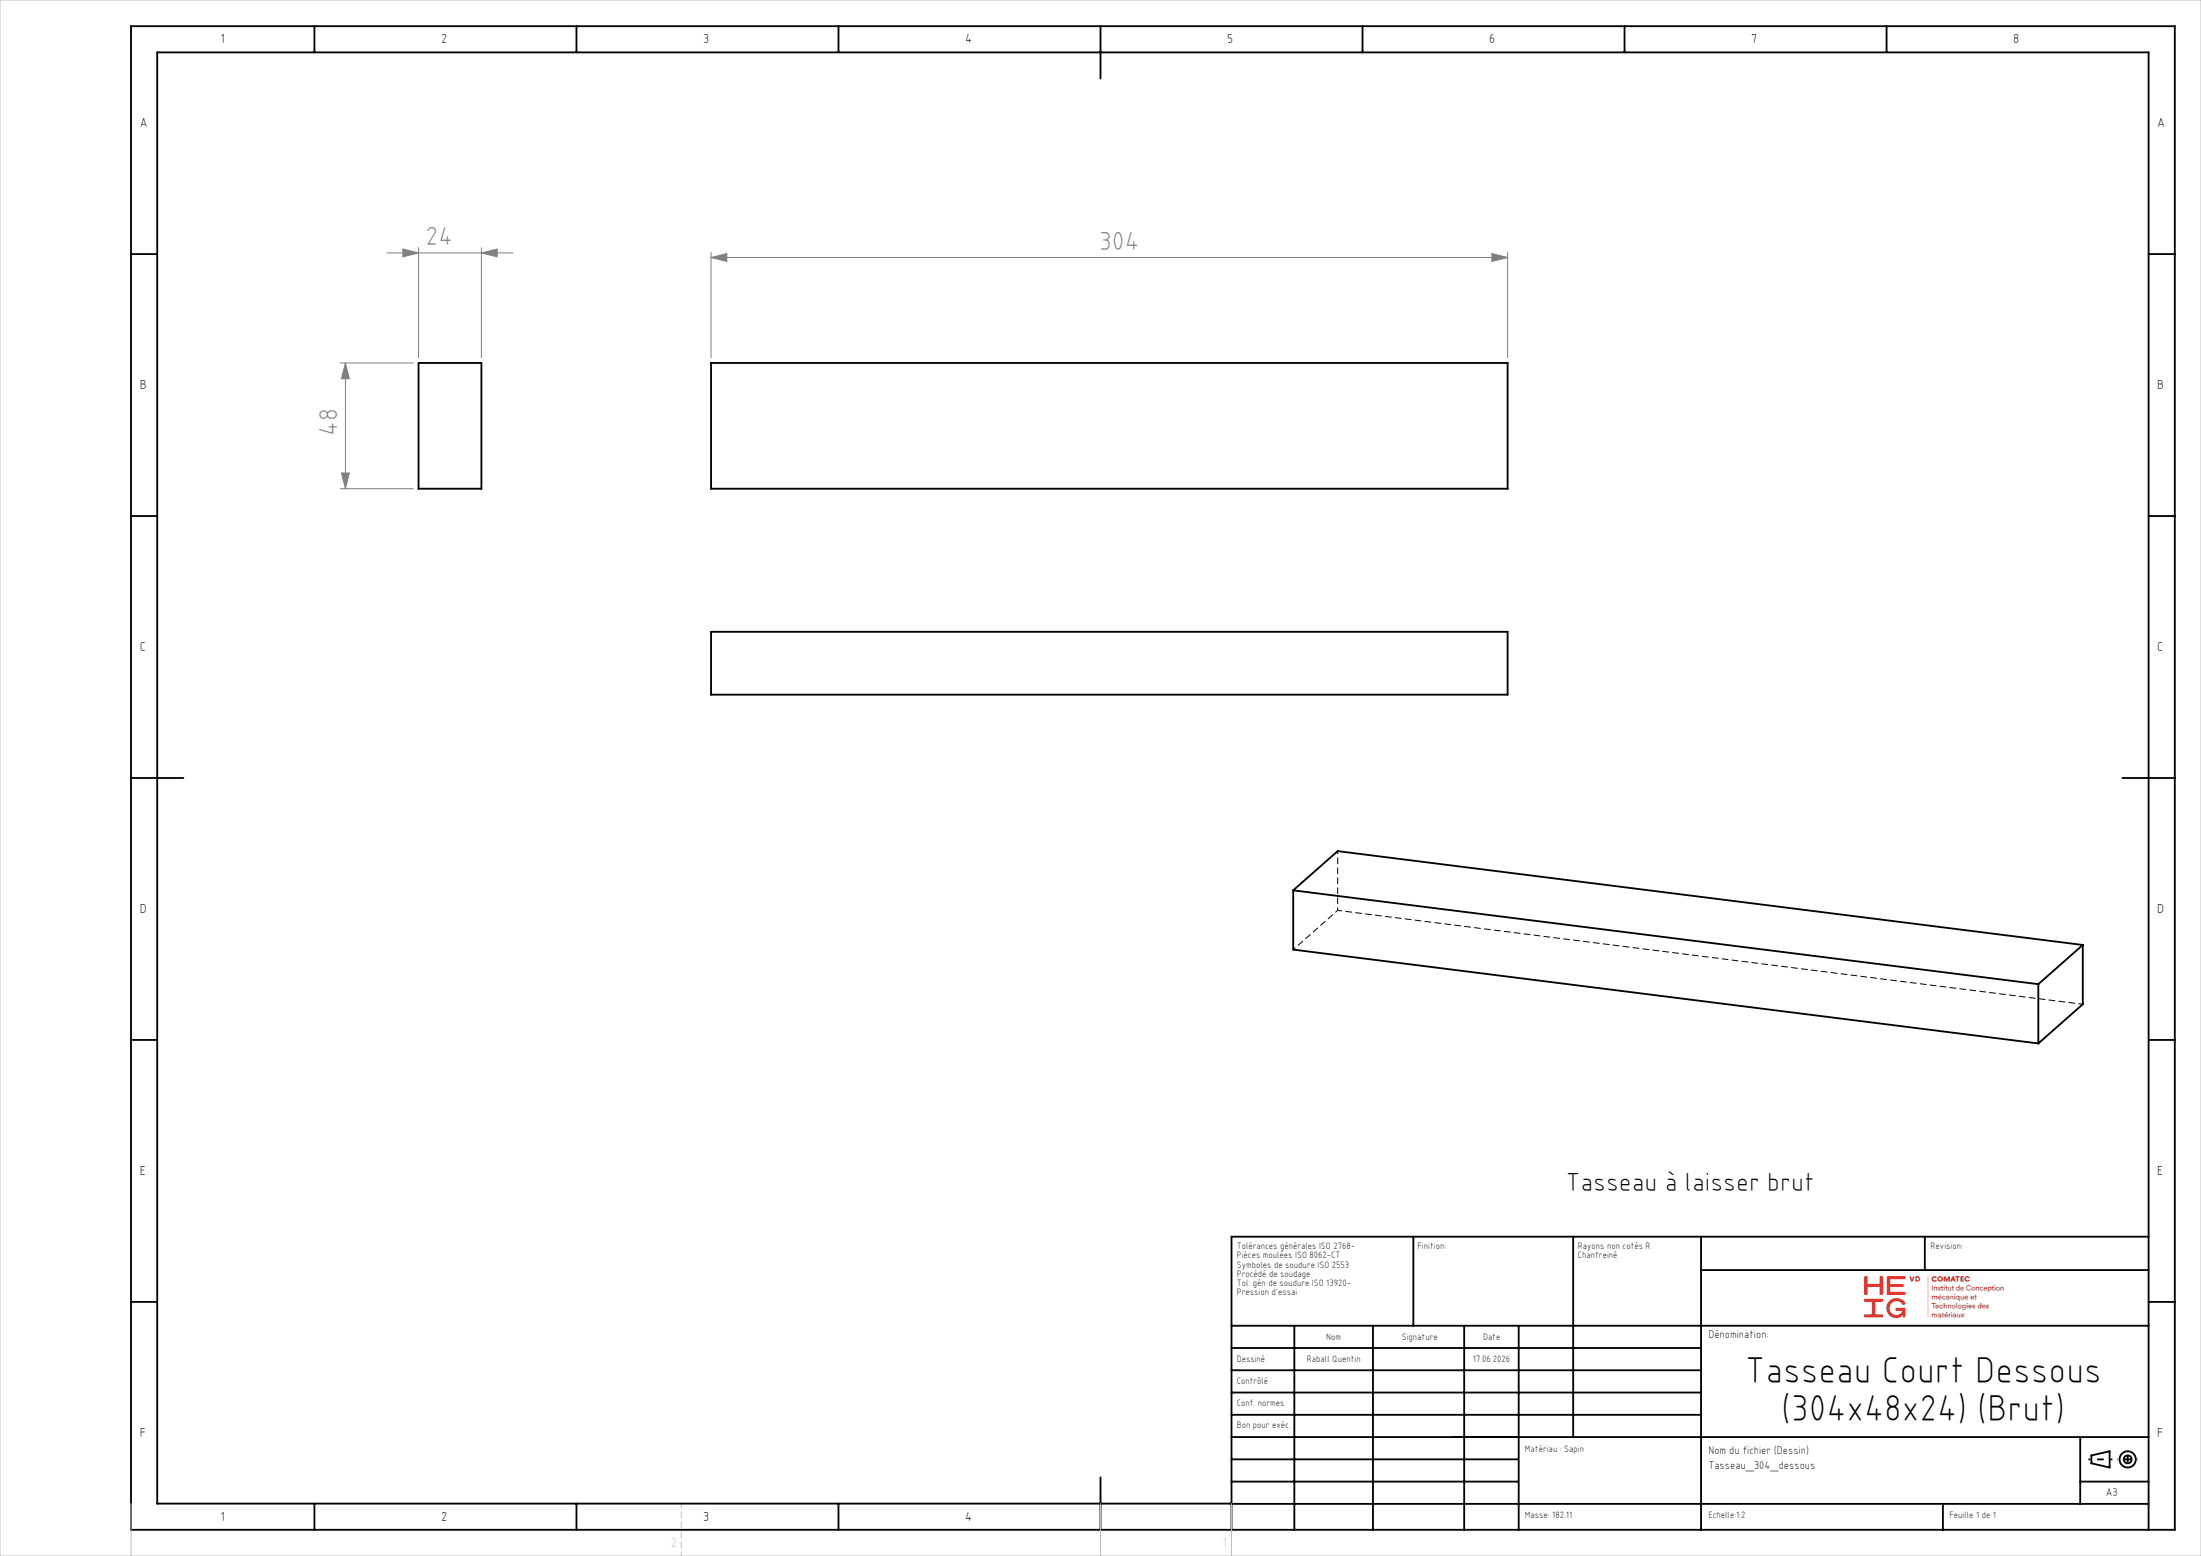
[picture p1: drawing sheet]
<svg xmlns="http://www.w3.org/2000/svg" width="420mm" height="297mm" viewBox="0 0 420 297" stroke-linecap="round" stroke-linejoin="round" font-family="sans-serif">
<g fill="none" stroke="#000" stroke-width=".35">
<path d="M25 5h390v287h-390zM60 5v5M110 5v5M160 5v5M210 5v10M260 5v5M310 5v5M360 5v5M25 48.5h5M410 48.5h5M79.9 69.3h12v24h-12zM135.7 69.3h152v24h-152z"/>
<path d="M25 98.5h5M410 98.5h5M135.7 120.6h152v12h-152zM25 148.5h10M405 148.5h10M246.8 169.9v11.4l142.2 17.9M246.8 169.9l142.2 18M246.8 169.9l8.5-7.4 142.1 17.9M25 198.5h5M389 187.9v11.3M397.4 180.4l-8.4 7.5M397.4 180.4v11.3l-8.4 7.5"/>
<path d="M410 198.5h5M269.7 236.1v17M300.2 236.1v38.2M324.6 236.1v55.9M367.3 236.1v6.3M410 236.1h-175v55.9M25 248.5h5M235 253.1h175M235 257.3h89.6M247 253.1v38.9M262 253.1v38.9M279.4 253.1v38.9"/>
<path d="M289.8 253.1v38.9M324.6 242.4h85.4M410 248.5h5M235 270.1h89.6M235 265.8h89.6M235 261.6h89.6M235 278.6h54.6M235 274.3h175M397 274.3v12.8M399.1 277.8l3.5-.8v3.1l-3.5-.8zM60 287v5M110 287v5"/>
<path d="M160 287v5M210 282v10M235 287.1h175M235 287h-205v-277h380v282M235 282.8h54.6M370.8 287.1v4.9M397 282.8h13"/>
<circle cx="406" cy="278.6" r=".75"/>
<circle cx="406" cy="278.6" r="1.55"/>
</g>
<path d="M397.4 191.7l-142.1-17.9" fill="none" stroke="#000" stroke-width=".19" stroke-dasharray="1.3 .6" stroke-dashoffset=".4" stroke-linecap="butt"/>
<path d="M255.3 162.5v11.3M255.3 173.8l-8.5 7.5" fill="none" stroke="#000" stroke-width=".19" stroke-dasharray="1.3 .6" stroke-dashoffset=".7" stroke-linecap="butt"/>
<g fill="none" stroke="#808080" stroke-width=".19">
<path d="M73.9 48.3h24M76.9 47.5l3 .8-3 .7zM79.9 47.3v21M91.9 48.3l3-.8v1.5zM91.9 47.3v21M135.7 49.2l3-.8v1.5zM135.7 48.2v20.1M135.7 49.2h152M284.7 48.4l3 .8-3 .7zM287.7 48.2v20.1M64.9 69.3h14M65.9 69.3l.8 3h-1.5z"/>
<path d="M65.9 69.3v24M64.9 93.3h14M65.2 90.3h1.5l-.8 3z"/>
</g>
<path d="M398.5 278.6h4.6" fill="none" stroke="#000" stroke-width=".35" stroke-dasharray="30.5 1.3 1.3 1.3" stroke-dashoffset="30.1" stroke-linecap="butt"/>
<path d="M406 276.6v3.8" fill="none" stroke="#000" stroke-width=".35" stroke-dasharray="30.5 1.3 1.3 1.3" stroke-dashoffset="30.5" stroke-linecap="butt"/>
<path d="M408 278.6h-4" fill="none" stroke="#000" stroke-width=".35" stroke-dasharray="30.5 1.3 1.3 1.3" stroke-dashoffset="30.4" stroke-linecap="butt"/>
<path d="M130 287v10" fill="none" stroke="#c0c0c0" stroke-width=".19" stroke-dasharray="1.3 .6" stroke-dashoffset=".4" stroke-linecap="butt"/>
<path d="M0 0h420v297h-420zM25 287v10M210 287v10M235 287v10" fill="none" stroke="#c0c0c0" stroke-width=".19"/>
<g fill="#808080">
<path d="M284.7 48.4l3 .8-3 .7zM135.7 49.2l3-.8v1.5z"/>
<path d="M65.2 90.3h1.5l-.8 3zM65.9 69.3l.8 3h-1.5z"/>
<path d="M76.9 47.5l3 .8-3 .7zM91.9 48.3l3-.8v1.5z"/>
</g>
<g font-size="7.1">
<text x="333" y="264">Tasseau Court Dessous</text>
<text x="339.9" y="271.1">(304x48x24) (Brut)</text>
</g>
<g font-size="5" fill="#808080">
<text x="81.2" y="46.8">24</text>
<text x="209.7" y="47.6">304</text>
<text x="64.4" y="83.2" transform="rotate(-90 64.4 83.2)">48</text>
</g>
<text font-size="5" x="298.8" y="227.3">Tasseau à laisser brut</text>
<g font-size="2.5">
<text x="42.1" y="8.2">1</text>
<text x="84.2" y="8.2">2</text>
<text x="134.2" y="8.2">3</text>
<text x="184.2" y="8.2">4</text>
<text x="234.2" y="8.2">5</text>
<text x="284.2" y="8.2">6</text>
<text x="334.2" y="8.2">7</text>
<text x="384.2" y="8.2">8</text>
<text x="26.7" y="24.2">A</text>
<text x="411.7" y="24.2">A</text>
<text x="26.7" y="74.2">B</text>
<text x="411.7" y="74.2">B</text>
<text x="26.7" y="124.2">C</text>
<text x="411.7" y="124.2">C</text>
<text x="26.7" y="174.2">D</text>
<text x="411.7" y="174.2">D</text>
<text x="26.7" y="224.2">E</text>
<text x="411.7" y="224.2">E</text>
<text x="26.7" y="274.2">F</text>
<text x="411.7" y="274.2">F</text>
<text x="42.1" y="290.2">1</text>
<text x="84.2" y="290.2">2</text>
<text x="134.2" y="290.2">3</text>
<text x="184.2" y="290.2">4</text>
</g>
<text font-size="2.5" fill="#e1251b" x="355.8" y="251.5">⟫</text>
<text font-size="2.5" fill="#c0c0c0" x="128" y="295.3">2</text>
<g font-size="2.1">
<text x="326" y="255.5">Dénomination:</text>
<text x="326" y="277.5">Nom du fichier (Dessin)</text>
<text x="326" y="280.5">Tasseau_304_dessous</text>
<text x="401.9" y="285.5">A3</text>
</g>
<g font-size="1.8">
<text x="236" y="238.4">Tolérances générales ISO 2768-</text>
<text x="270.5" y="238.4">Finition:</text>
<text x="301.1" y="238.4">Rayons non cotés R</text>
<text x="368.4" y="238.4">Revision:</text>
<text x="236" y="240.2">Pièces moulées ISO 8062-CT</text>
<text x="236" y="242">Symboles de soudure ISO 2553</text>
<text x="236" y="243.7">Procédé de soudage</text>
<text x="236" y="245.5">Tol. gén de soudure ISO 13920-</text>
<text x="301.1" y="240.2">Chanfreiné</text>
<text x="236" y="247.3">Pression d'essai</text>
<text x="253.1" y="255.7">Nom</text>
<text x="267.5" y="255.7">Signature</text>
<text x="283" y="255.7">Date</text>
<text x="236" y="260">Dessiné</text>
<text x="249.4" y="260">Raball Quentin</text>
<text x="281.1" y="260">17.06.2026</text>
<text x="236" y="264.1">Contrôlé</text>
<text x="236" y="268.3">Conf. normes</text>
<text x="236" y="272.5">Bon pour exéc.</text>
<text x="291" y="277.2">Matériau : Sapin</text>
<text x="291" y="289.8">Masse: 182.11</text>
<text x="326" y="289.8">Echelle:1:2</text>
<text x="372" y="289.8">Feuille 1 de 1</text>
</g>
</svg>
